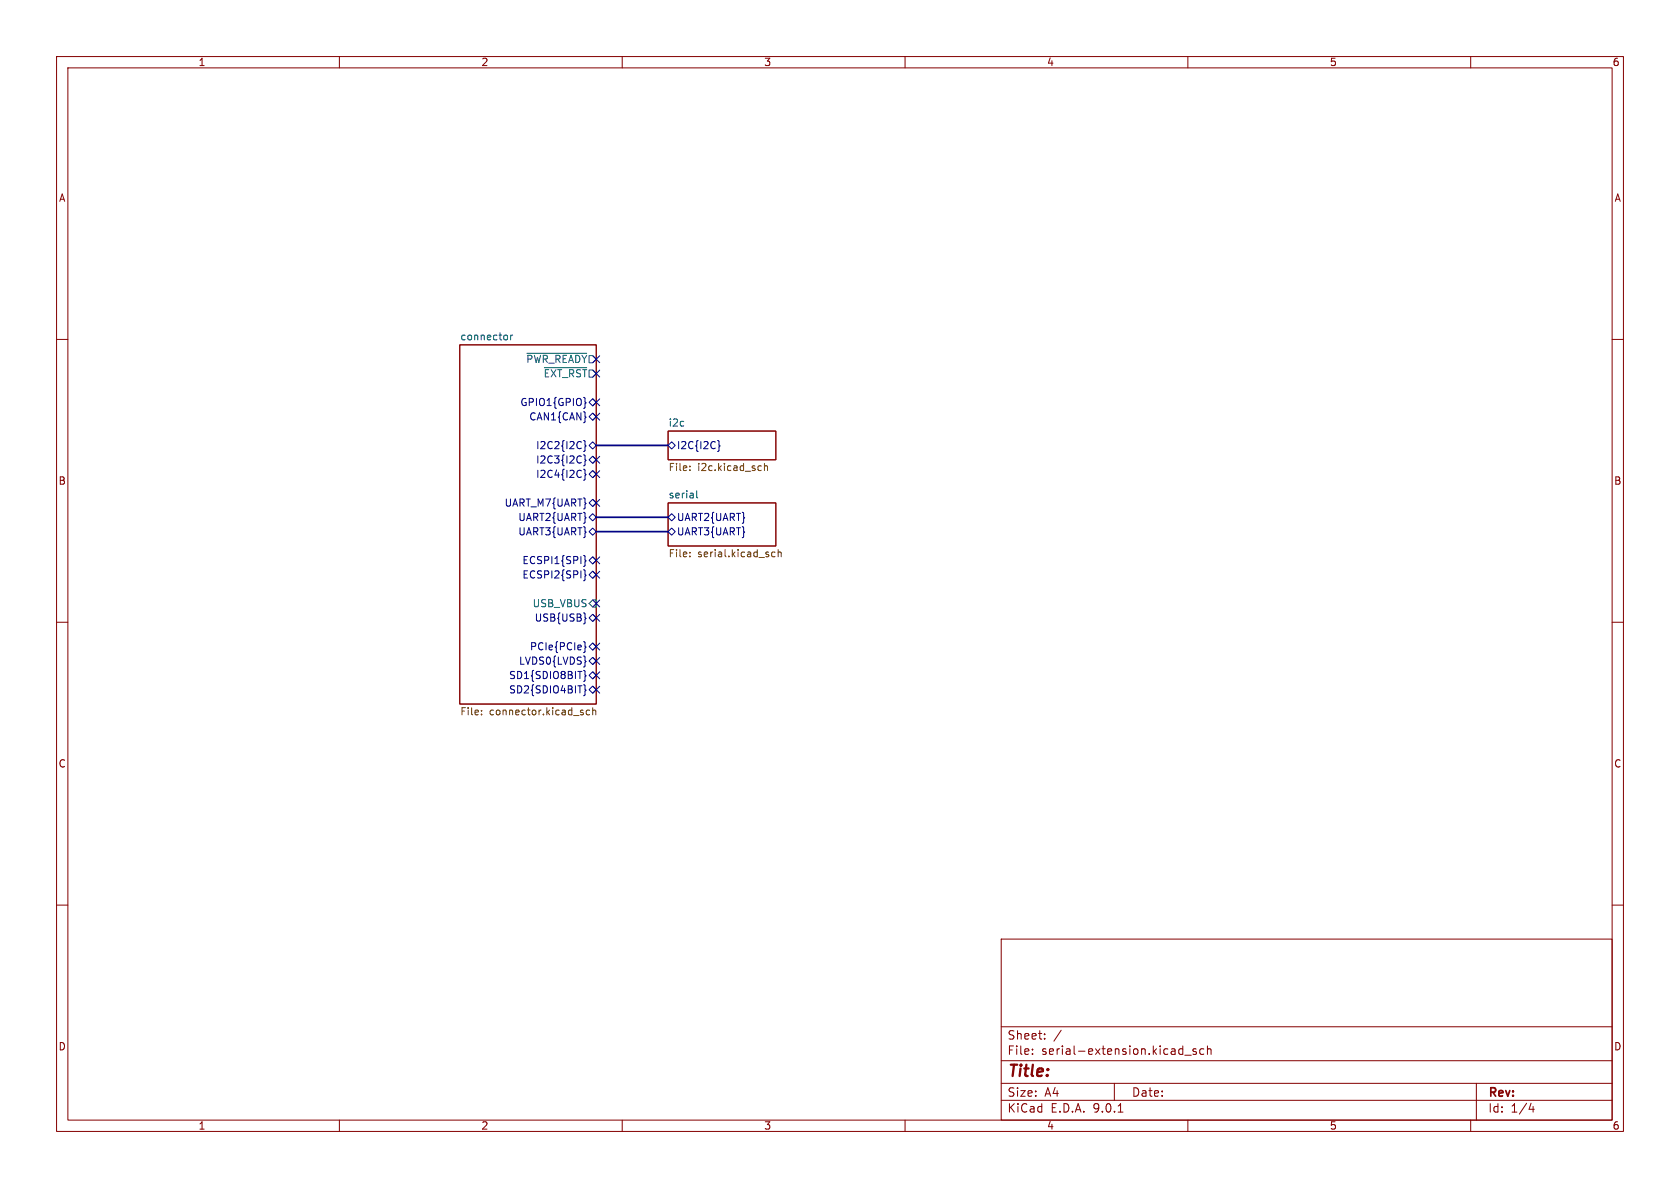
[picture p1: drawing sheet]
<svg xmlns="http://www.w3.org/2000/svg" width="297mm" height="210mm" viewBox="0 0 297 210" stroke-linecap="round" stroke-linejoin="round" font-family="sans-serif">
<g fill="none" stroke="#840000" stroke-width=".18">
<path d="M10 10h277v190h-277zM12 12h273v186h-273zM60 10v2M110 10v2M160 10v2M210 10v2M260 10v2M10 60h2M81.3 61h24.1v63.5h-24.1zM118.1 76.2h19.1v5.1h-19.1zM285 60h2M118.1 88.9h19.1v7.6h-19.1z"/>
<path d="M10 110h2M285 110h2M10 160h2M177 166h108v32h-108zM285 160h2M60 198v2M110 198v2M160 198v2M177 194.5h108M177 191.5h108M177 187.5h108M177 181.5h108"/>
<path d="M182.5 186.3v.1M182.5 185.5v.1M184.7 183.6v.1M184.7 182.8v.1M187.6 182.1l-1.3 2M197 191.5v3M197.7 196.6h.8M209.5 186.5h1.1M210 198v2M211.5 185.5l-.4-.1-.2 .2 .1 .2 .5 .2v.3h-.6M212.8 185.5l-.4-.1-.3 .3v.4l.1 .2h.6M213.5 185.5l.2-.1 .3 .1 .1 .9"/>
<path d="M213.5 184.9v1.5M260 198v2M261 191.5v6.5M270.7 195l-.4 1.1h.9M271 195.6v1"/>
</g>
<g fill="none" stroke="#000084" stroke-width=".18">
<path d="M103.2 77.9l.2 .1v.7l.2 .1-.2 .2v.6l-.2 .2M103.4 71l.2 .2-.2 .2M104.1 73.7l.7-.7 .6 .7-.6 .6zM104.1 71.1l.7-.6 .6 .6-.6 .7zM104.1 78.7l.7-.6 .6 .6-.6 .7zM104.8 73.1l1.2 1.2M104.8 70.5l1.2 1.2M106 73.1l-1.2 1.2M106 70.5l-1.2 1.2M118.1 78.7l.6-.6 .7 .6-.7 .7zM126.9 77.9l.2 .1v.7l.2 .1-.2 .2v.6l-.2 .2M103.2 80.4l.2 .2v.6l.2 .2-.2 .2v.6l-.2 .1"/>
<path d="M103.2 82.9l.2 .2v.6l.2 .2-.2 .2v.6l-.2 .2M103.2 98.2l.2 .2v.6l.2 .2-.2 .1v.6l-.2 .2M104.1 99.1l.7-.7 .6 .7-.6 .6zM104.1 83.8l.7-.6 .6 .6-.6 .7zM104.1 81.3l.7-.7 .6 .7-.6 .6zM104.1 94l.7-.7 .6 .7-.6 .6zM104.1 88.9l.7-.6 .6 .6-.6 .6zM104.8 90.8l.6 .6-.6 .7-.7-.7zM104.8 88.3l1.2 1.2M104.8 98.5l1.2 1.2M104.8 80.7l1.2 1.2M104.8 83.2l1.2 1.2"/>
<path d="M106 88.3l-1.2 1.2M106 98.5l-1.2 1.2M106 80.7l-1.2 1.2M106 83.2l-1.2 1.2M118.1 91.4l.6-.6 .7 .6-.7 .7zM118.1 94l.6-.7 .7 .7-.7 .6zM103.2 100.7l.2 .2v.6l.2 .2-.2 .2v.6l-.2 .2M103.2 113.4l.2 .2v.6l.2 .2-.2 .2v.6l-.2 .2M103.4 118.6v.7l.2 .2-.2 .2v.6l-.2 .1M103.4 109.1l.2 .2-.2 .2M103.5 116.9h.1l-.1 .1M104.1 116.8l.7-.6 .6 .6-.6 .7z"/>
<path d="M104.1 114.3l.7-.6 .6 .6-.6 .6zM104.8 101l.6 .6-.6 .6-.7-.6zM104.8 118.7l.6 .7-.6 .6-.7-.6zM104.8 108.6l.6 .6-.6 .7-.7-.7zM104.8 108.6l1.2 1.2M104.8 101l1.2 1.2M104.8 106.1l1.2 1.2M104.8 116.2l1.2 1.2M104.8 118.8l1.2 1.2M104.8 113.7l1.2 1.2M106 108.6l-1.2 1.2M106 101l-1.2 1.2"/>
<path d="M106 106.1l-1.2 1.2M106 116.2l-1.2 1.2M106 118.8l-1.2 1.2M106 113.7l-1.2 1.2M103.2 121l.2 .2v.6l.2 .2-.2 .2v.6l-.2 .2M104.1 121.9l.7-.6 .6 .6-.6 .7zM104.8 121.3l1.2 1.2M106 121.3l-1.2 1.2"/>
</g>
<path d="M89.6 59.3l.1 .2-.1 .5M90.3 59.2v.9M90.6 59.2l-.3 .3M93.2 62.5h10.5M96.2 65h7.5M123.2 86.8v1l.2 .2M104.8 106h.6v1.3h-.6l-.7-.6z" fill="none" stroke="#006464" stroke-width=".18"/>
<g fill="none" stroke="#725600" stroke-width=".18">
<path d="M122 98.3v.1M122 82.4v.1M122 83.1v.1M122 97.6v.2M134.2 82.3l.4 .1M134.6 83.1l-.4 .1M135.1 82.5l.2-.2 .3 .1 .1 .8M135.1 81.9v1.3M136.4 98.2l.3 .2h.3M137 97.6h-.3l-.3 .2M137.6 97.7l.1-.1h.3l.1 .8M137.6 97.2v1.2"/>
<path d="M85.1 126.2v.2M85.1 125.6v.1M103.1 126v.3M104.2 125.6l-.3-.1-.3 .3 .2 .5h.4M104.8 125.6l.2-.1 .3 .1v.8M104.8 125.1v1.3"/>
</g>
<path d="M105.4 78.7h12.7M105.4 94h12.7M105.4 91.4h12.7" fill="none" stroke="#000084" stroke-width=".3"/>
<text font-size="2.8" fill="#840000" x="178" y="190.9">Title:</text>
<g font-size="2.1" fill="#840000">
<text x="178" y="184">Sheet:</text>
<text x="178" y="186.7">File:</text>
<text x="184.1" y="186.7">serial-extension.kicad_sch</text>
<text x="178" y="196.9">KiCad</text>
<text x="178" y="194.1">Size:</text>
<text x="184.7" y="194.1">A4</text>
<text x="185.7" y="196.9">E.D.A.</text>
<text x="193.3" y="196.9">9.0.1</text>
<text x="200" y="194.1">Date:</text>
<text x="263" y="194.3">Rev:</text>
<text x="263" y="196.9">Id:</text>
<text x="267.1" y="196.9">1/4</text>
</g>
<g font-size="1.8" fill="#840000">
<text x="35" y="11.9">1</text>
<text x="85" y="11.9">2</text>
<text x="135" y="11.9">3</text>
<text x="185" y="11.9">4</text>
<text x="235" y="11.9">5</text>
<text x="285" y="11.9">6</text>
<text x="10.3" y="35.9">A</text>
<text x="285.3" y="35.9">A</text>
<text x="10.3" y="85.9">B</text>
<text x="285.3" y="85.9">B</text>
<text x="10.3" y="135.9">C</text>
<text x="285.3" y="135.9">C</text>
<text x="10.3" y="185.9">D</text>
<text x="285.3" y="185.9">D</text>
<text x="35" y="199.9">1</text>
<text x="85" y="199.9">2</text>
<text x="135" y="199.9">3</text>
<text x="185" y="199.9">4</text>
<text x="235" y="199.9">5</text>
<text x="285" y="199.9">6</text>
</g>
<g font-size="1.8" fill="#006464">
<text x="81.3" y="60.2">connector</text>
<text x="118.1" y="75.5">i2c</text>
<text x="118.1" y="88.2">serial</text>
<text x="94.1" y="107.5">USB_VBUS</text>
</g>
<g font-size="1.8" fill="#000084">
<text x="92.9" y="64.4">~{PWR_READY}</text>
<text x="91.9" y="72">GPIO1{GPIO}</text>
<text x="96" y="66.9">~{EXT_RST}</text>
<text x="93.5" y="74.5">CAN1{CAN}</text>
<text x="94.7" y="82.1">I2C3{I2C}</text>
<text x="94.7" y="79.6">I2C2{I2C}</text>
<text x="119.6" y="79.6">I2C{I2C}</text>
<text x="89.1" y="89.8">UART_M7{UART}</text>
<text x="94.7" y="84.7">I2C4{I2C}</text>
<text x="91.5" y="92.3">UART2{UART}</text>
<text x="91.5" y="94.8">UART3{UART}</text>
<text x="119.6" y="92.3">UART2{UART}</text>
<text x="119.6" y="94.8">UART3{UART}</text>
<text x="92.3" y="99.9">ECSPI1{SPI}</text>
<text x="92.3" y="102.5">ECSPI2{SPI}</text>
<text x="94.4" y="110.1">USB{USB}</text>
<text x="91.7" y="117.7">LVDS0{LVDS}</text>
<text x="93.6" y="115.2">PCIe{PCIe}</text>
<text x="89.9" y="122.8">SD2{SDIO4BIT}</text>
<text x="89.9" y="120.2">SD1{SDIO8BIT}</text>
</g>
<g font-size="1.8" fill="#725600">
<text x="118.1" y="83.6">File:</text>
<text x="123.3" y="83.6">i2c.kicad_sch</text>
<text x="118.1" y="98.8">File:</text>
<text x="123.3" y="98.8">serial.kicad_sch</text>
<text x="81.3" y="126.8">File:</text>
<text x="86.5" y="126.8">connector.kicad_sch</text>
</g>
</svg>
